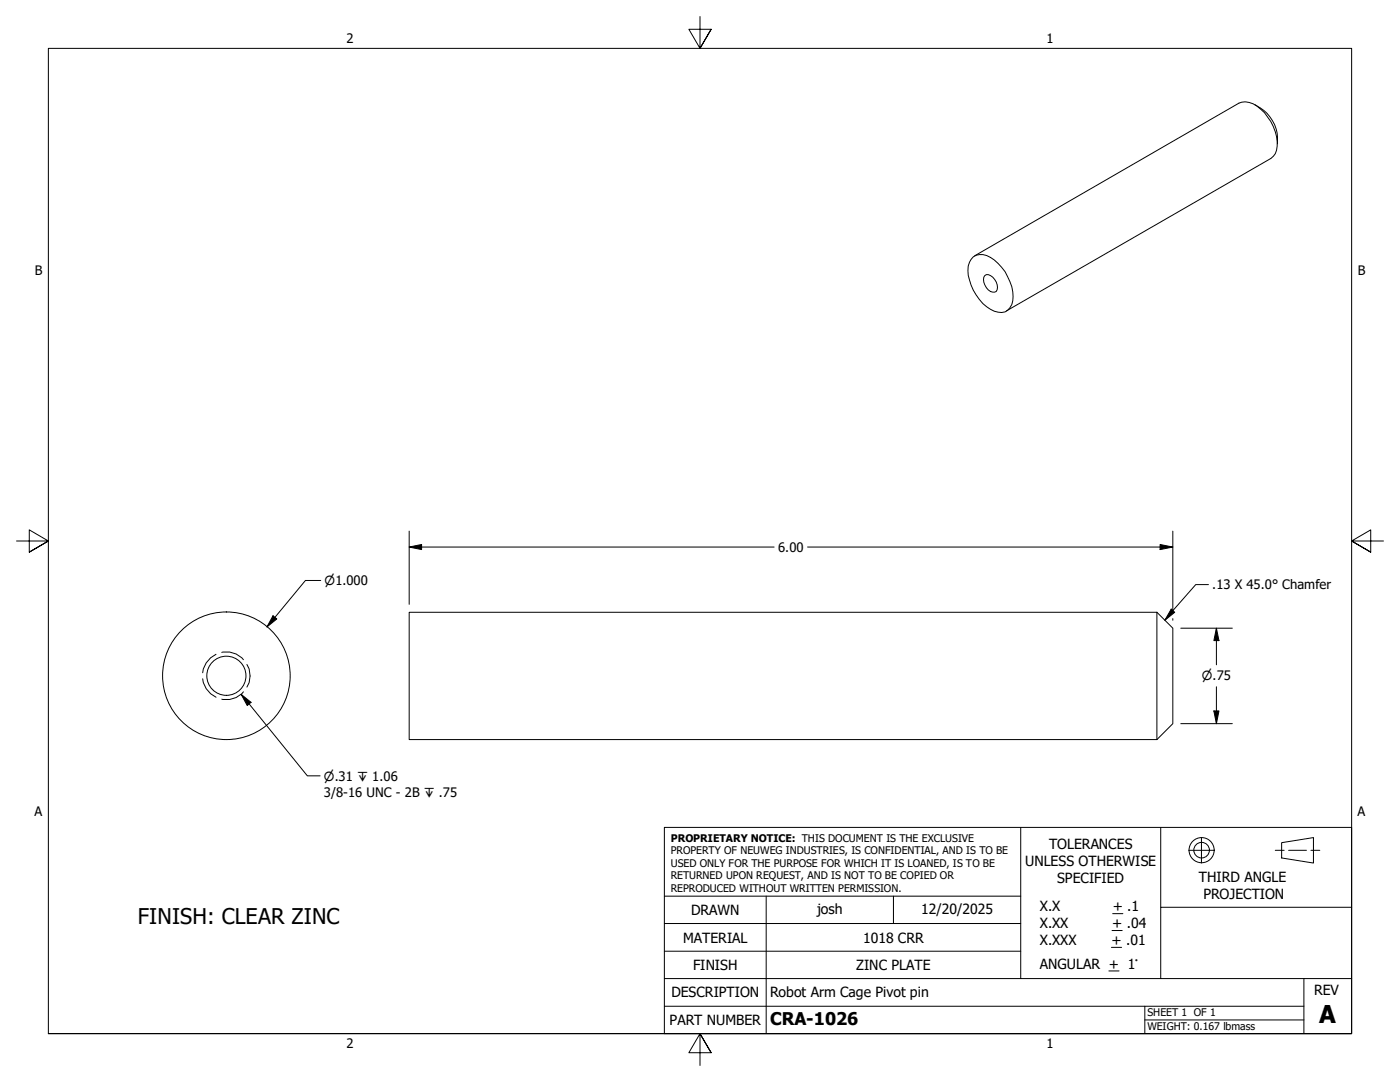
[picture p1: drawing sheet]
<svg xmlns="http://www.w3.org/2000/svg" width="279mm" height="216mm" viewBox="0 0 279 216" stroke-linecap="round" stroke-linejoin="round" font-family="sans-serif">
<!-- layer: Hidden Narrow (ANSI) -->
<path d="M40.4 135.4a4.6 4.6 0 0 0 2.7 3.7M43.1 130.6a4.6 4.6 0 0 0-2.7 3.6M44.3 130.2a4.4 4.4 0 0 1 4.3 1.4M48.6 138a4.3 4.3 0 0 1-4.3 1.5M49.3 132.6a4.3 4.3 0 0 1 0 4.5" fill="none" stroke="#000" stroke-width=".2"/>
<!-- layer: Visible (ANSI) -->
<g fill="none" stroke="#000" stroke-width=".2">
<path d="M250.4 20.9a7.8 7.8 0 0 1 4.6 7.8M194.2 51.2a3.4 3.4 0 0 1 4.2 .7 10.5 10.5 0 0 1 3.8 7.3 2.81 2.81 0 0 1-2.3 3.2 6.3 6.3 0 0 1-5.1-3.5 9.3 9.3 0 0 1-1.6-5.8l.3-.8zM194.5 51.1l52.8-30.5a4 4 0 0 1 4.3 1.2 9.3 9.3 0 0 1 3.2 8.2l-.3 .7-.9 .9-52.7 30.4M196.5 55a1.14 1.14 0 0 1 1.6 .3 2.37 2.37 0 0 1 .7 2.9 1.74 1.74 0 0 1-2.3-1.4 1.75 1.75 0 0 1 0-1.8zM230.9 122.2l3.2 3.1v19.1l-3.2 3.2M230.9 122.2h-149.2v25.4h149.2M230.9 122.2v25.4"/>
<circle cx="45.2" cy="134.8" r="12.7"/>
<circle cx="45.2" cy="134.8" r="3.9"/>
</g>
<!-- layer: Border (ANSI) -->
<path d="M139.7 3.3v6.4l-2.2-3.9h4.4l-2.2 3.9 2.2-3.9M3.3 107.9h6.4l-3.9-2.2v4.5l3.9-2.3-3.9 2.3M276.1 107.9h-6.4l3.9-2.2v4.5l-3.9-2.3 3.9 2.3M9.7 206.2v-196.5h260v196.5h-260h260M141.9 210.1l-2.2-3.9 2.2 3.9h-4.4l2.2-3.9v6.4" fill="none" stroke="#000" stroke-width=".2"/>
<!-- layer: Title (ANSI) -->
<g fill="none" stroke="#000" stroke-width=".2">
<path d="M132.6 165.1h137.1v41.1h-137.1zM132.6 178.8h71.1M152.9 178.8v27.4M178.3 178.8v5.5M203.7 165.1v30.2M231.6 165.1v15.9M237.2 169.7h5.1M239.8 167.1v5.1M254.5 169.7h1.8M255.8 168.1l6.3-1v5.1l-6.3-1zM257.2 169.7h3.5M261.6 169.7h1.8"/>
<path d="M132.6 195.3h137.1M132.6 189.8h71.1M132.6 184.3h71.1M221.3 193.7h2M221.8 189h2M221.9 185.7h2.1M222.1 182.3h2M260.2 195.3v10.9M269.7 181h-38.1v14.3M132.6 200.8h127.6M228.5 203.5h31.7M228.5 200.8v5.4"/>
<circle cx="239.8" cy="169.6" r="2.51"/>
<circle cx="239.8" cy="169.6" r="1.56"/>
</g>
<!-- layer: Dimension (ANSI) -->
<g fill="none" stroke="#000" stroke-width=".2">
<path d="M64 115.8h-3l-7.7 9.3M81.7 109.2l2.4-.6v1.1zM81.7 109.2h72.8M81.7 106v14.6M161.2 109.2h72.9M231.5 108.6l2.6 .6-2.6 .5zM234.1 106v15.9M54.5 122.9l.7 .6-1.9 1.6zM234.1 123.4v.4M235.6 125.3h10.3M242.8 125.3l.5 2.5h-1zM242.8 125.3v7.4"/>
<path d="M242.8 137v7.4M235.6 144.4h10.3M242.3 141.9h1l-.5 2.5z"/>
</g>
<path d="M81.7 109.2l2.4-.6v1.1zM231.5 108.6l2.6 .6-2.6 .5zM54.5 122.9l.7 .6-1.9 1.6zM242.8 125.3l.5 2.5h-1zM242.3 141.9h1l-.5 2.5z" fill="#000"/>
<!-- layer: Symbol (ANSI) -->
<path d="M241.2 116.6h-2.6l-6.1 7.2M48.1 138.6l2 1.5-.8 .7zM48.1 138.6l13.2 16.2h2.6M233.7 121.5l.7 .7-1.9 1.6z" fill="none" stroke="#000" stroke-width=".2"/>
<path d="M233.7 121.5l.7 .7-1.9 1.6zM48.1 138.6l2 1.5-.8 .7z" fill="#000"/>
<text font-size="4.9" x="263.3" y="204.2">A</text>
<text font-size="4.3" x="27.5" y="184.3">FINISH: CLEAR ZINC</text>
<text font-size="3.5" x="153.7" y="204.6">CRA-1026</text>
<g font-size="2.8">
<text x="204.6" y="172.8">UNLESS OTHERWISE</text>
<text x="209.4" y="169.5">TOLERANCES</text>
<text x="211" y="176.1">SPECIFIED</text>
<text x="239.3" y="176.1">THIRD ANGLE</text>
<text x="240.2" y="179.4">PROJECTION</text>
<text x="137.9" y="182.6">DRAWN</text>
<text x="163.1" y="182.3">josh</text>
<text x="183.8" y="182.4">12/20/2025</text>
<text x="207.5" y="181.9">X.X</text>
<text x="207.5" y="185.2">X.XX</text>
<text x="221.9" y="185.2">+ .04</text>
<text x="222.1" y="181.9">+ .1</text>
<text x="136.3" y="188.1">MATERIAL</text>
<text x="172.3" y="188.1">1018 CRR</text>
<text x="207.5" y="188.5">X.XXX</text>
<text x="221.8" y="188.5">+ .01</text>
<text x="138.3" y="193.5">FINISH</text>
<text x="170.9" y="193.5">ZINC PLATE</text>
<text x="207.5" y="193.3">ANGULAR + 1°</text>
<text x="134" y="199">DESCRIPTION</text>
<text x="153.7" y="198.9">Robot Arm Cage Pivot pin</text>
<text x="262.3" y="198.6">REV</text>
<text x="133.6" y="204.5">PART NUMBER</text>
</g>
<g font-size="2.6">
<text x="69.2" y="8.6">2</text>
<text x="208.9" y="8.6">1</text>
<text x="6.9" y="54.9">B</text>
<text x="271" y="54.9">B</text>
<text x="155.3" y="110.1">6.00</text>
<text x="241.9" y="117.6">.13 X 45.0° Chamfer</text>
<text x="64.6" y="159.1">3/8-16 UNC - 2B ↧ .75</text>
<text x="6.9" y="162.9">A</text>
<text x="270.9" y="162.9">A</text>
<text x="69.2" y="209.2">2</text>
<text x="208.9" y="209.2">1</text>
</g>
<g font-size="2.5">
<text x="64.8" y="116.8">⌀1.000</text>
<text x="239.8" y="135.8">⌀.75</text>
<text x="64.6" y="155.8">⌀.31 ↧ 1.06</text>
</g>
<g font-size="2.1">
<text x="133.9" y="168">PROPRIETARY NOTICE: THIS DOCUMENT IS THE EXCLUSIVE</text>
<text x="133.9" y="170.4">PROPERTY OF NEUWEG INDUSTRIES, IS CONFIDENTIAL, AND IS TO BE</text>
<text x="133.9" y="173">USED ONLY FOR THE PURPOSE FOR WHICH IT IS LOANED, IS TO BE</text>
<text x="133.9" y="175.5">RETURNED UPON REQUEST, AND IS NOT TO BE COPIED OR</text>
<text x="133.9" y="178">REPRODUCED WITHOUT WRITTEN PERMISSION.</text>
<text x="229" y="202.8">SHEET 1 OF 1</text>
<text x="229" y="205.6">WEIGHT: 0.167 lbmass</text>
</g>
</svg>
